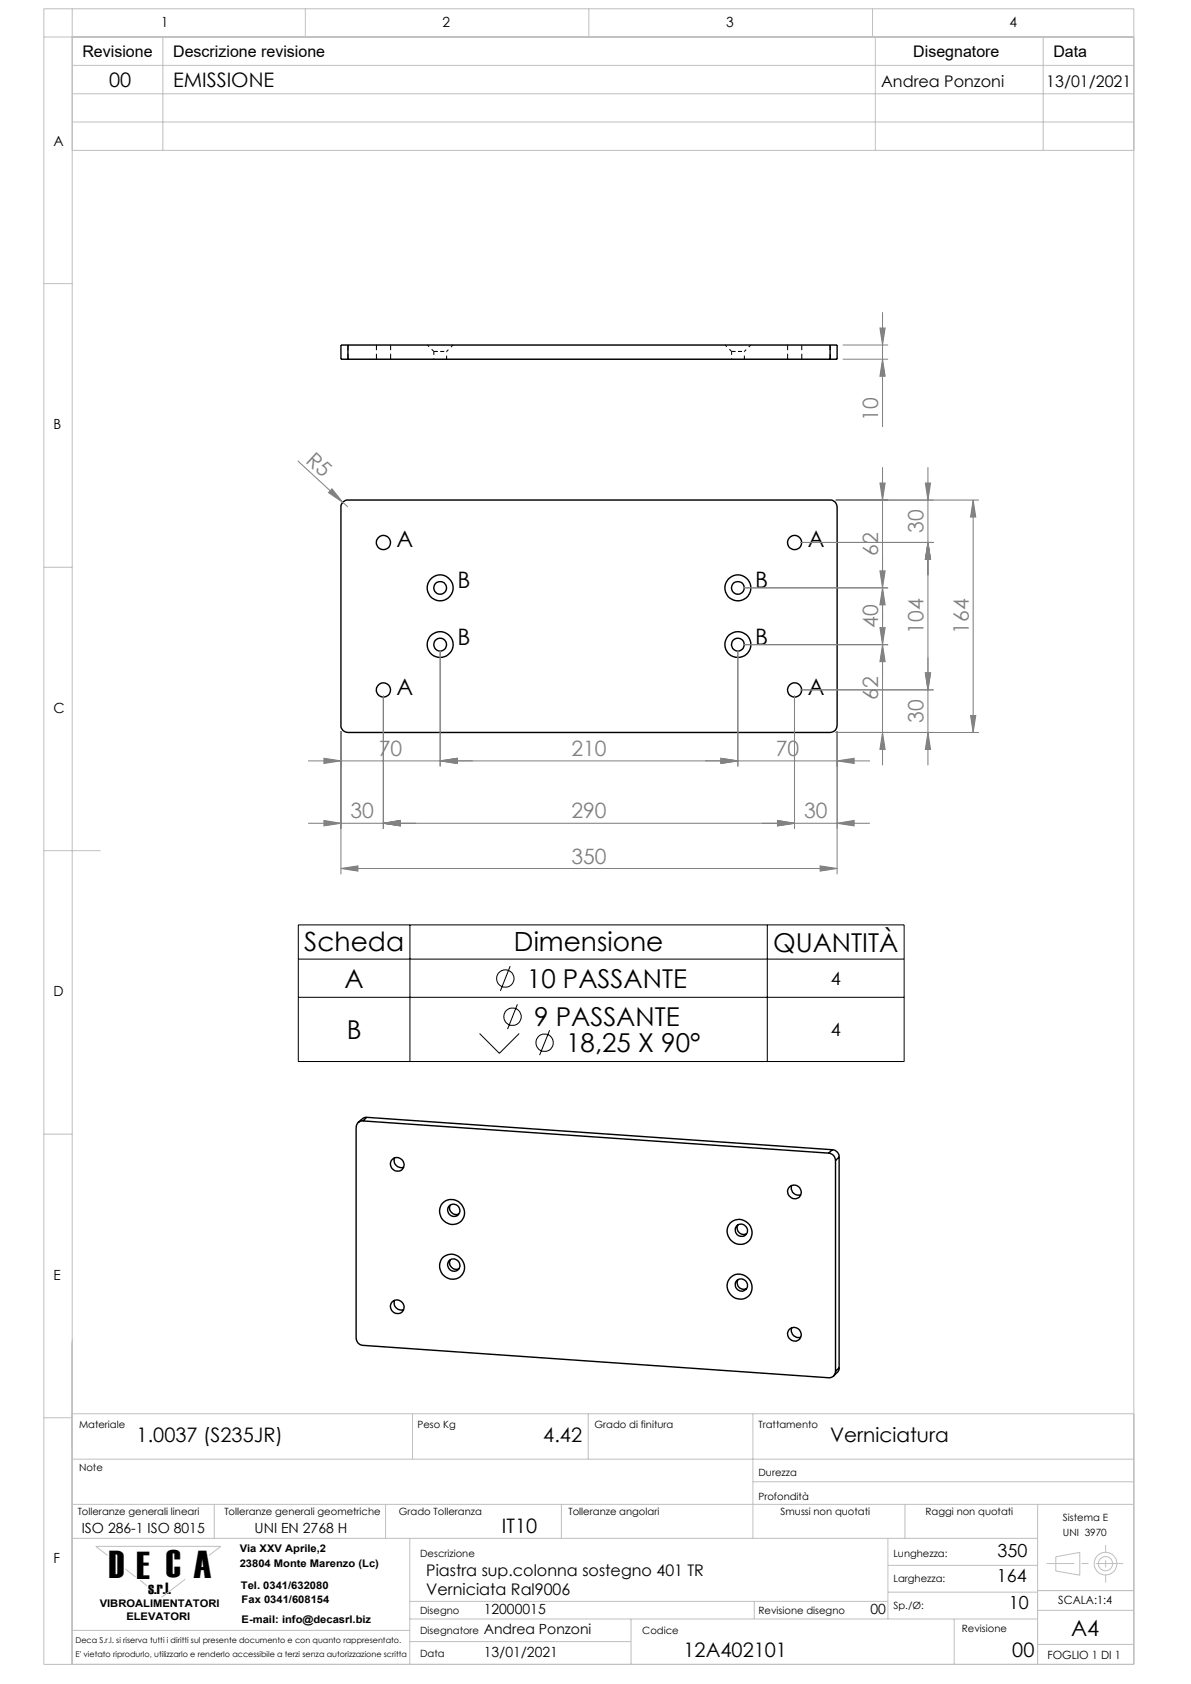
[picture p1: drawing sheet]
<svg xmlns="http://www.w3.org/2000/svg" width="210mm" height="297mm" viewBox="0 0 210 297" stroke-linecap="round" stroke-linejoin="round" font-family="sans-serif">
<g fill="none" stroke="#000" stroke-width=".25">
<path d="M61.3 60.9h-1.2v2.5h1.2M61.3 60.9v2.5M61.3 63.4h85.1M61.3 60.9h85.1M146.4 60.9h1.2v2.5h-1.2M146.4 60.9v2.5M60.5 88.5l.6-.3h85.3a1.21 1.21 0 0 1 1.2 1.2v38.5a1.21 1.21 0 0 1-1.2 1.3h-85.1a1.21 1.21 0 0 1-1.2-1.3v-38.7zM64 197.7a1.09 1.09 0 0 0-1.2 1.1v37.2a1.27 1.27 0 0 0 1.2 1.3l82.1 5.7a1.09 1.09 0 0 0 1.2-1.1M64 197.7l82.1 5.7M64.7 197.1l-.7 .1-.9 .8M64.7 197.1l-.7 .6M64.7 197.1l82.1 5.7"/>
<path d="M69.2 204.5a1.22 1.22 0 0 1 1.9 .3 1.22 1.22 0 0 1-.8 1.7 1.25 1.25 0 0 1-1.3-.6 1.25 1.25 0 0 1 .2-1.4zM69.6 204.2a1.27 1.27 0 0 0 .2 1.3 1.27 1.27 0 0 0 1.4 .4M78 212.2a2.26 2.26 0 0 1 3.4 .2 2.26 2.26 0 0 1-.6 3.3 2.31 2.31 0 0 1-2.8-.6 2.31 2.31 0 0 1 0-2.9zM79.4 212.5a1.17 1.17 0 0 0 .2 1.3 1.17 1.17 0 0 0 1.3 .3M128.7 215.7a2.26 2.26 0 0 1 3.4 .2 2.26 2.26 0 0 1-.6 3.3 2.31 2.31 0 0 1-2.8-.6 2.31 2.31 0 0 1 0-2.9zM130.1 216a1.13 1.13 0 0 0 .2 1.4 1.13 1.13 0 0 0 1.4 .2M139.2 209.3a1.22 1.22 0 0 1 1.9 .3 1.22 1.22 0 0 1-.7 1.8 1.27 1.27 0 0 1-1.3-.6 1.27 1.27 0 0 1 .1-1.5zM139.6 209.1a1.26 1.26 0 0 0 .3 1.3 1.26 1.26 0 0 0 1.3 .3M146.1 203.4a1.33 1.33 0 0 1 1.2 1.3M146.8 202.8a1.27 1.27 0 0 1 1.2 1.2M146.8 202.8l-.7 .6M147.3 204.7v37.2"/>
<path d="M148 204l-.7 .7M148 204v37.2M69.2 229.6a1.22 1.22 0 0 1 1.9 .3 1.22 1.22 0 0 1-.8 1.8 1.25 1.25 0 0 1-1.3-.7 1.25 1.25 0 0 1 .2-1.4zM69.6 229.3a1.27 1.27 0 0 0 .2 1.4 1.27 1.27 0 0 0 1.4 .3M78 221.9a2.27 2.27 0 0 1 3.4 .2 2.27 2.27 0 0 1-.6 3.3 2.32 2.32 0 0 1-2.8-.7 2.32 2.32 0 0 1 0-2.8zM79.2 222.4a1.1 1.1 0 0 1 1.8 .3 1.1 1.1 0 0 1-1 1.5 1.18 1.18 0 0 1-.8-1.8zM79.4 222.2a1.14 1.14 0 0 0 .2 1.3 1.14 1.14 0 0 0 1.3 .2M128.7 225.4a2.26 2.26 0 0 1 3.4 .2 2.26 2.26 0 0 1-.6 3.3 2.32 2.32 0 0 1-2.8-.7 2.32 2.32 0 0 1 0-2.8zM130.1 225.7a1.14 1.14 0 0 0 .2 1.3 1.14 1.14 0 0 0 1.4 .3M139.2 234.4a1.21 1.21 0 0 1 1.9 .5 1.21 1.21 0 0 1-1 1.6 1.26 1.26 0 0 1-1.1-.7 1.26 1.26 0 0 1 .2-1.4zM139.6 234.2a1.27 1.27 0 0 0 .3 1.3 1.27 1.27 0 0 0 1.3 .3M148 241.2v.3a1.94 1.94 0 0 1-1 1.2"/>
<path d="M148 241.2l-.7 .7"/>
<circle cx="67.6" cy="95.7" r="1.24"/>
<circle cx="140.1" cy="95.7" r="1.24"/>
<circle cx="77.6" cy="113.7" r="1.14"/>
<circle cx="77.6" cy="103.7" r="1.13"/>
<circle cx="77.6" cy="103.7" r="2.28"/>
<circle cx="77.6" cy="113.7" r="2.28"/>
<circle cx="130.1" cy="113.7" r="1.14"/>
<circle cx="130.1" cy="103.7" r="1.13"/>
<circle cx="130.1" cy="113.7" r="2.28"/>
<circle cx="130.1" cy="103.7" r="2.28"/>
<circle cx="67.6" cy="121.7" r="1.24"/>
<circle cx="140.1" cy="121.7" r="1.24"/>
<circle cx="80" cy="213.5" r="1.1"/>
<circle cx="130.7" cy="217" r="1.09"/>
<circle cx="130.7" cy="226.6" r="1.09"/>
</g>
<path d="M76.5 62h1.1M77.6 62h1.1M129 62h1.1M130.1 62h1.1" fill="none" stroke="#000" stroke-width=".18" stroke-dasharray="1.3 .6" stroke-dashoffset=".6" stroke-linecap="butt"/>
<path d="M61.4 63.3v-2.5M66.4 60.8v2.5M68.9 63.3v-2.5M138.9 60.8v2.5M141.4 63.3v-2.5M146.4 60.8v2.5" fill="none" stroke="#000" stroke-width=".18" stroke-dasharray="1.3 .6" stroke-dashoffset=".3" stroke-linecap="butt"/>
<path d="M75.3 60.8l1.2 1.2M78.7 62l1.2-1.2M127.8 60.8l1.2 1.2M131.2 62l1.2-1.2" fill="none" stroke="#000" stroke-width=".18" stroke-dasharray="1.3 .6" stroke-dashoffset=".8" stroke-linecap="butt"/>
<path d="M76.5 62v1.3M78.7 63.3v-1.3M129 62v1.3M131.2 63.3v-1.3" fill="none" stroke="#000" stroke-width=".18" stroke-dasharray="1.3 .6" stroke-dashoffset=".7" stroke-linecap="butt"/>
<g fill="none" stroke="#000" stroke-width=".18">
<path d="M52.6 163.1h106.8v24.1h-106.8zM52.6 175.9h106.8M52.6 169.2h106.8M72.3 163.1v24.1M90 170.4l-1.8 4.4M91.2 177.1l-1.7 4.4M135.3 163.1v24.1M84.6 182.3l3.5 3.5 3.4-3.5M96.9 181.7l-1.8 4.4"/>
<circle cx="89.1" cy="172.6" r="1.53"/>
<circle cx="90.4" cy="179.3" r="1.54"/>
<circle cx="96" cy="183.9" r="1.54"/>
</g>
<g fill="none" stroke="#c0c0c0" stroke-width=".18">
<path d="M7.7 1.5h192.2v292h-192.2zM7.7 6.5h192.2M12.7 1.5v292M12.7 11.5h187.2M12.7 16.5h187.2M28.7 6.5v20M53.8 1.5v5M103.8 1.5v5M153.8 1.5v5M154.3 6.5v20M183.9 6.5v20M12.7 21.5h187.2"/>
<path d="M12.7 26.5h187.2M7.7 50h5M7.7 100h5M7.7 150h10M7.7 200h5M7.7 250h5M12.7 257.3h187.2M12.7 249.3h187.2M72.7 249.3v8M103.7 249.3v8M132.8 249.3v22M12.7 271.3h170.3"/>
<path d="M12.7 265.3h187.2M18.9 274.3l-2-1.6h22l-2 1.6M22.1 276.8l1.8 1.3M24.7 278.7l1.2 1M32.7 278.5l-4.2 3.2M37.8 265.3v6M68 265.3v6M72.2 271.3v22.2M99 265.3v6M132.8 261.3h67.1M156.6 271.3v14.2M156.6 276.1h26.4"/>
<path d="M159.6 265.3v6M183 265.3v28.2M186.2 274.6l4.2-.8v4l-4.2-.7zM12.7 287.5h59.6M72.2 285.5h110.8M72.2 289.5h39.1M72.2 282.4h84.4M111.3 285.5v8M133 282.4v3.1M156.6 280.8h26.4M168.2 285.5v8M183 290h16.9"/>
<path d="M183 284h16.9M183 280.5h16.9"/>
<circle cx="194.9" cy="275.8" r="1.24"/>
<circle cx="194.9" cy="275.8" r="2"/>
</g>
<g fill="none" stroke="#808080" stroke-width=".18">
<path d="M155.2 57.9h.9l-.5 3zM155.6 55.1v20.2M148.6 60.9h8M148.6 63.4h8M155.6 63.4l.5 3h-.9zM52.5 81.3l8.8 8.1M58.5 86.2l1.9 2.4-2.5-1.7zM141.1 95.7h23.5M155.2 85.2h.9l-.5 3zM155.6 82.4v52.6M163.2 85.2h.9l-.5 3zM163.6 95.7l.5 3h-.9z"/>
<path d="M163.6 82.4v52.6M171.6 88.2l.4 3h-.9zM171.6 88.2v41M172.6 88.2h-25.2M77.6 114.7v20.5M130.1 114.7v20.5M131.1 103.7h25.5M155.2 110.7h.9l-.5 3zM155.2 100.7h.9l-.5 3zM155.6 103.7l.5 3h-.9zM155.6 113.7l.5 3h-.9zM156.6 113.7h-25.5"/>
<path d="M163.2 118.7h.9l-.5 3zM54.3 134.2h99.1M57.1 133.7l3 .5-3 .5zM60.1 128.9v25.3M67.6 122.7v23.5M77.6 134.2l3-.5v1zM127.1 133.7l3 .5-3 .5zM140.1 122.7v23.5M147.4 129.2h25.2M147.6 134.2l3-.5v1zM147.6 128.9v25.3M155.6 129.2l.5 3h-.9z"/>
<path d="M163.6 129.2l.5 3h-.9zM164.6 121.7h-23.5M171.1 126.2h.9l-.4 3zM54.3 145.2h99.1M57.1 144.7l3 .5-3 .5zM60.1 153.2l3-.5v.9zM60.1 153.2h87.5M67.6 145.2l3-.5v1zM137.1 144.7l3 .5-3 .5zM144.6 152.7l3 .5-3 .4zM147.6 145.2l3-.5v1z"/>
</g>
<path d="M184.6 275.8h13.4" fill="none" stroke="#c0c0c0" stroke-width=".18" stroke-dasharray="15.2 1.3 1.3 1.3" stroke-dashoffset="10.4" stroke-linecap="butt"/>
<path d="M194.9 272.5v6.6" fill="none" stroke="#c0c0c0" stroke-width=".18" stroke-dasharray="15.2 1.3 1.3 1.3" stroke-dashoffset="13.8" stroke-linecap="butt"/>
<g fill="#808080">
<path d="M58.5 86.2l1.9 2.4-2.5-1.7z"/>
<path d="M144.6 152.7l3 .5-3 .4zM60.1 153.2l3-.5v.9zM137.1 144.7l3 .5-3 .5zM67.6 145.2l3-.5v1zM77.6 134.2l3-.5v1zM57.1 133.7l3 .5-3 .5zM67.6 145.2l3-.5v1zM57.1 144.7l3 .5-3 .5z"/>
<path d="M127.1 133.7l3 .5-3 .5zM147.6 134.2l3-.5v1zM137.1 144.7l3 .5-3 .5zM147.6 145.2l3-.5v1z"/>
<path d="M77.6 134.2l3-.5v1zM127.1 133.7l3 .5-3 .5z"/>
<path d="M155.6 113.7l.5 3h-.9zM155.2 100.7h.9l-.5 3z"/>
<path d="M163.2 118.7h.9l-.5 3zM163.6 95.7l.5 3h-.9zM163.6 95.7l.5 3h-.9zM163.2 85.2h.9l-.5 3zM155.6 103.7l.5 3h-.9zM155.2 85.2h.9l-.5 3z"/>
<path d="M171.6 88.2l.4 3h-.9zM171.1 126.2h.9l-.4 3zM155.2 110.7h.9l-.5 3zM155.6 129.2l.5 3h-.9zM163.2 118.7h.9l-.5 3zM163.6 129.2l.5 3h-.9zM155.2 57.9h.9l-.5 3zM155.6 63.4l.5 3h-.9z"/>
</g>
<text font-size="6.9" fill="#010000" x="19.2" y="278.3">D E C A</text>
<g font-size="4.7">
<text x="53.7" y="167.8">Scheda</text>
<text x="90.6" y="167.8">Dimensione</text>
</g>
<g font-size="4.6">
<text x="136.3" y="167.8">QUANTITÀ</text>
<text x="60.8" y="174.3">A</text>
<text x="92.9" y="174.3">10 PASSANTE</text>
<text x="61.1" y="183.3">B</text>
<text x="94.2" y="181">9 PASSANTE</text>
<text x="99.8" y="185.6">18,25 X 90°</text>
</g>
<g font-size="4">
<text x="69.9" y="96.5">A</text>
<text x="142.4" y="96.5">A</text>
<text x="80.6" y="103.8">B</text>
<text x="133.1" y="103.8">B</text>
<text x="80.6" y="113.8">B</text>
<text x="133.1" y="113.8">B</text>
<text x="69.9" y="122.5">A</text>
<text x="142.4" y="122.5">A</text>
</g>
<text font-size="3.9" x="188.8" y="288.6">A4</text>
<g font-size="3.7" fill="#808080">
<text x="154.8" y="74.3" transform="rotate(-90 154.8 74.3)">10</text>
<text x="53.8" y="81.4" transform="rotate(43 53.8 81.4)">R5</text>
<text x="162.8" y="94" transform="rotate(-90 162.8 94)">30</text>
<text x="154.8" y="98" transform="rotate(-90 154.8 98)">62</text>
<text x="154.8" y="110.7" transform="rotate(-90 154.8 110.7)">40</text>
<text x="162.8" y="111.8" transform="rotate(-90 162.8 111.8)">104</text>
<text x="170.8" y="111.8" transform="rotate(-90 170.8 111.8)">164</text>
<text x="154.8" y="123.5" transform="rotate(-90 154.8 123.5)">62</text>
<text x="162.8" y="127.5" transform="rotate(-90 162.8 127.5)">30</text>
<text x="66.8" y="133.4">70</text>
<text x="100.8" y="133.4">210</text>
<text x="136.8" y="133.4">70</text>
<text x="61.8" y="144.4">30</text>
<text x="100.8" y="144.4">290</text>
<text x="141.8" y="144.4">30</text>
<text x="100.8" y="152.4">350</text>
</g>
<g font-size="3.5">
<text x="19.2" y="15.4">00</text>
<text x="30.5" y="15.4">EMISSIONE</text>
<text x="24.1" y="254.4">1.0037 (S235JR)</text>
<text x="95.8" y="254.4">4.42</text>
<text x="146.4" y="254.4">Verniciatura</text>
<text x="88.5" y="270.4">IT10</text>
<text x="120.5" y="292.3">12A402101</text>
<text x="178.5" y="292.3">00</text>
</g>
<g font-size="3.2">
<text x="146.5" y="173.7">4</text>
<text x="146.5" y="182.7">4</text>
<text x="175.9" y="274.6">350</text>
<text x="175.8" y="279.1">164</text>
<text x="177.9" y="283.7">10</text>
</g>
<text font-size="2.9" fill="#010000" x="26.1" y="281.2">s.r.l.</text>
<g font-size="2.8">
<text x="14.5" y="10">Revisione</text>
<text x="30.5" y="10">Descrizione revisione</text>
<text x="161" y="10">Disegnatore</text>
<text x="185.7" y="10">Data</text>
<text x="155.4" y="15.4">Andrea Ponzoni</text>
<text x="184.5" y="15.4">13/01/2021</text>
<text x="75.2" y="278">Piastra sup.colonna sostegno 401 TR</text>
<text x="75.2" y="281.2">Verniciata Ral9006</text>
</g>
<g font-size="2.5">
<text x="28.4" y="4.7">1</text>
<text x="78" y="4.7">2</text>
<text x="128" y="4.7">3</text>
<text x="178" y="4.7">4</text>
<text x="9.4" y="25.7">A</text>
<text x="9.4" y="75.7">B</text>
<text x="9.4" y="125.7">C</text>
<text x="9.4" y="175.7">D</text>
<text x="9.4" y="225.7">E</text>
<text x="9.4" y="275.7">F</text>
<text x="14.4" y="270.4">ISO 286-1 ISO 8015</text>
<text x="44.9" y="270.4">UNI EN 2768 H</text>
<text x="85.3" y="284.7">12000015</text>
<text x="153.5" y="284.7">00</text>
<text x="85.3" y="288.2">Andrea Ponzoni</text>
<text x="85.3" y="292.3">13/01/2021</text>
</g>
<g font-size="2">
<text x="186.6" y="282.9">SCALA:1:4</text>
<text x="184.7" y="292.5">FOGLIO 1 DI 1</text>
</g>
<g font-size="1.9" fill="#010000">
<text x="42.3" y="273.7">Via XXV Aprile,2</text>
<text x="42.3" y="276.3">23804 Monte Marenzo (Lc)</text>
<text x="42.5" y="280.2">Tel. 0341/632080</text>
<text x="17.6" y="283.5">VIBROALIMENTATORI</text>
<text x="22.3" y="285.7">ELEVATORI</text>
<text x="42.6" y="286.3">E-mail: info@decasrl.biz</text>
<text x="42.6" y="282.6">Fax 0341/608154</text>
</g>
<g font-size="1.8">
<text x="13.9" y="251.9">Materiale</text>
<text x="73.6" y="251.9">Peso Kg</text>
<text x="104.8" y="251.9">Grado di finitura</text>
<text x="133.8" y="251.9">Trattamento</text>
<text x="13.9" y="259.4">Note</text>
<text x="133.7" y="260.3">Durezza</text>
<text x="13.7" y="267.3">Tolleranze generali lineari</text>
<text x="39.6" y="267.3">Tolleranze generali geometriche</text>
<text x="70.3" y="267.3">Grado Tolleranza</text>
<text x="100.2" y="267.3">Tolleranze angolari</text>
<text x="133.7" y="264.5">Profondità</text>
<text x="137.6" y="267.3">Smussi non quotati</text>
<text x="163.2" y="267.3">Raggi non quotati</text>
<text x="187.4" y="268.2">Sistema E</text>
<text x="74.1" y="274.6">Descrizione</text>
<text x="157.5" y="274.6">Lunghezza:</text>
<text x="187.4" y="271">UNI 3970</text>
<text x="157.5" y="279.1">Larghezza:</text>
<text x="74.1" y="284.7">Disegno</text>
<text x="133.7" y="284.7">Revisione disegno</text>
<text x="157.5" y="283.7">Sp./Ø:</text>
<text x="169.6" y="287.8">Revisione</text>
<text x="74.1" y="292.3">Data</text>
<text x="74.1" y="288.2">Disegnatore</text>
<text x="113.2" y="288.2">Codice</text>
</g>
<g font-size="1.4">
<text x="13.3" y="289.8">Deca S.r.l. si riserva tutti i diritti sul presente documento e con quanto rappresentato.</text>
<text x="13.3" y="292.3">E' vietato riprodurlo, utilizzarlo e renderlo accessibile a terzi senza autorizzazione scritta</text>
</g>
</svg>
